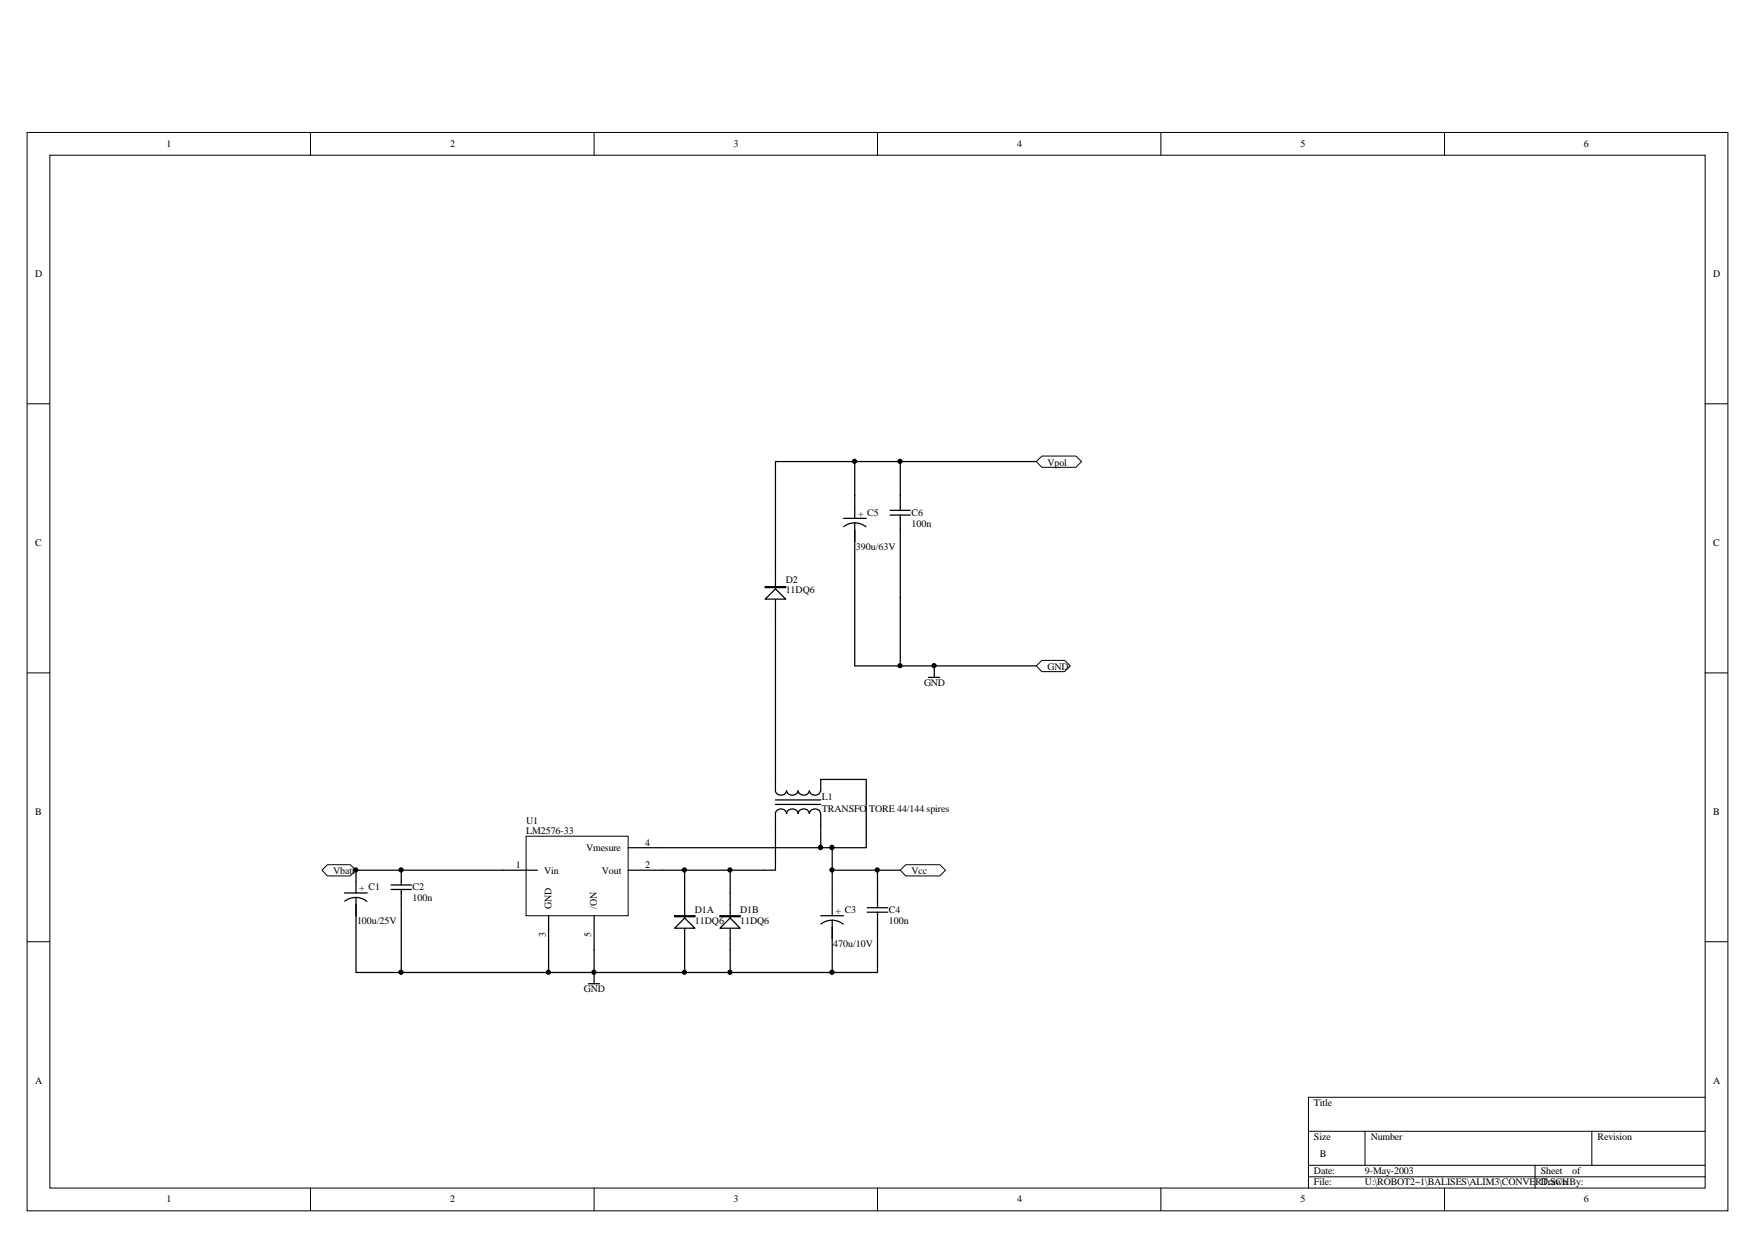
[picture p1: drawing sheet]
<svg xmlns="http://www.w3.org/2000/svg" width="297mm" height="210mm" viewBox="0 0 297 210" stroke-linecap="round" stroke-linejoin="round" font-family="sans-serif">
<g fill="none" stroke="#000" stroke-width=".17">
<path d="M4.6 22.4h287.9v182.6h-287.9zM8.4 26.3h280.2v174.8h-280.2zM52.5 22.4v3.9M100.6 22.4v3.9M148.5 22.4v3.9M196.5 22.4v3.9M244.5 22.4v3.9M4.6 68.4h3.8M288.6 68.4h3.9M4.6 113.9h3.8M288.6 113.9h3.9M4.6 159.4h3.8"/>
<path d="M288.6 159.4h3.9M221.5 191.5h67.1M221.5 197.3h67.1M221.5 199.2h67.1M231 191.5v5.8M259.8 197.3v3.8M269.4 191.5v5.8M288.6 185.7h-67.1v15.4M52.5 201.1v3.9M100.6 201.1v3.9M148.5 201.1v3.9M196.5 201.1v3.9"/>
<path d="M244.5 201.1v3.9"/>
</g>
<path d="M131.2 95.4v9.7M142.8 87.7h3.8M144.7 88.5l1.2 .2 .7 .5M144.7 88.5l-1.2 .2-.7 .4M144.7 88.5v24.2M150.6 87.2h3.5M150.6 86.4h3.5M152.4 86.4v-8.3h-7.7v9.6M152.4 87.2v14M152.4 112.7h23" fill="none" stroke="#000" stroke-width=".21"/>
<path d="M129.5 99.3h3.5v.2h-3.5z" fill-rule="evenodd" fill="#fff"/>
<path d="M129.5 99.3h3.5v.2h-3.5z" fill="none" stroke="#000" stroke-width=".21"/>
<path d="M131.2 99.7l1.8 1.7h-3.5z" fill="#fff"/>
<path d="M131.2 99.7l1.8 1.7h-3.5z" fill="none" stroke="#000" stroke-width=".21"/>
<path d="M176.3 77.2h5.8l1 .9-1 1h-5.8l-.9-1z" fill-rule="evenodd" fill="#fff"/>
<path d="M176.3 77.2h5.8l1 .9-1 1h-5.8l-.9-1z" fill="none" stroke="#000" stroke-width=".17"/>
<path d="M175.4 112.7l.9-.9h3.9l1 .9-1 1h-3.9z" fill-rule="evenodd" fill="#fff"/>
<path d="M175.4 112.7l.9-.9h3.9l1 .9-1 1h-3.9z" fill="none" stroke="#000" stroke-width=".17"/>
<path d="M54.5 147.3l.9-.9h3.9l1 .9-1 1h-3.9z" fill-rule="evenodd" fill="#fff"/>
<path d="M54.5 147.3l.9-.9h3.9l1 .9-1 1h-3.9z" fill="none" stroke="#000" stroke-width=".17"/>
<path d="M152.4 147.3l.9-.9h5.8l.9 .9-.9 1h-5.8z" fill-rule="evenodd" fill="#fff"/>
<path d="M152.4 147.3l.9-.9h5.8l.9 .9-.9 1h-5.8z" fill="none" stroke="#000" stroke-width=".17"/>
<path d="M152.4 78.1h23M157.2 114.7h1.9M158.1 112.7v2" fill="none" stroke="#000" stroke-width=".21"/>
<path d="M89 141.5h17.3v13.5h-17.3z" fill-rule="evenodd" fill="#fff"/>
<path d="M89 141.5h17.3v13.5h-17.3z" fill="none" stroke="#000" stroke-width=".17"/>
<g fill="none" stroke="#000" stroke-width=".21">
<path d="M58.3 151.2h3.9M60.3 151.9l.7 .1 1.1 .6M60.3 151.9l-.9 .1-1.1 .6M60.3 151.9v12.7h40.3v-9.6M66.2 150.6h3.5M66.2 149.8h3.5M67.9 147.3v2.5M67.9 150.6v14M90.9 147.3h-30.6v3.9M92.9 155v9.6M106.3 147.3h5.8M106.3 143.5h5.8"/>
<path d="M115.9 151.2v9.6"/>
</g>
<path d="M114.2 155h3.4v.2h-3.4z" fill-rule="evenodd" fill="#fff"/>
<path d="M114.2 155h3.4v.2h-3.4z" fill="none" stroke="#000" stroke-width=".21"/>
<path d="M115.9 155.4l1.7 1.7h-3.4z" fill="#fff"/>
<path d="M115.9 155.4l1.7 1.7h-3.4zM123.6 151.2v9.6" fill="none" stroke="#000" stroke-width=".21"/>
<path d="M121.8 155h3.5v.2h-3.5z" fill-rule="evenodd" fill="#fff"/>
<path d="M121.8 155h3.5v.2h-3.5z" fill="none" stroke="#000" stroke-width=".21"/>
<path d="M123.6 155.4l1.7 1.7h-3.5z" fill="#fff"/>
<g fill="none" stroke="#000" stroke-width=".21">
<path d="M144.7 78.1h-13.5v17.3M131.2 105.1v28.8a.96 .96 0 0 0 1 .7 .96 .96 0 0 0 .9-.7M152.4 101.2v11.5h-7.7M131.2 135.4h7.7M131.2 136.2h7.7M133.1 137.7a.95 .95 0 0 0-.9-.8 .95 .95 0 0 0-1 .8v9.6h-7.6M133.2 137.7a.98 .98 0 0 1 .9-.8 .98 .98 0 0 1 1 .8M135.1 133.9a.99 .99 0 0 1-1 .7 .99 .99 0 0 1-.9-.7M135.1 137.7a.95 .95 0 0 1 .9-.8 .95 .95 0 0 1 1 .8M137 133.9a.96 .96 0 0 1-1 .7 .96 .96 0 0 1-.9-.7M137 137.7a.95 .95 0 0 1 .9-.8 .95 .95 0 0 1 1 .8M138.9 133.9a.96 .96 0 0 1-1 .7 .96 .96 0 0 1-.9-.7"/>
<path d="M138.9 133.9v-2h7.7v11.6h-5.7M138.9 137.7v5.8M112.1 147.3h11.5v3.9M112.1 143.5h28.8v3.8M115.9 147.3v3.9M123.6 155.4l1.7 1.7h-3.5zM138.9 155h3.9M140.9 155.8l.7 .1 1.1 .5M140.9 155.8l-.9 .1-1.1 .5M140.9 147.3h7.6v6.4M140.9 155.8v8.8h-17.3M140.9 147.3v7.7"/>
<path d="M146.8 154.4h3.5M146.8 153.7h3.5M148.5 154.4v10.2h-7.6M148.5 147.3h3.9M99.6 166.5h1.9M115.9 160.8v3.8M123.6 160.8v3.8h-23v1.9"/>
</g>
<g fill="#000">
<circle cx="144.6" cy="78.1" r=".36"/>
<circle cx="152.3" cy="78.1" r=".36"/>
<circle cx="152.3" cy="112.7" r=".36"/>
<circle cx="158.1" cy="112.7" r=".36"/>
<circle cx="60.2" cy="147.3" r=".36"/>
<circle cx="67.9" cy="147.3" r=".36"/>
<circle cx="115.8" cy="147.3" r=".36"/>
<circle cx="123.5" cy="147.3" r=".36"/>
<circle cx="138.9" cy="143.5" r=".37"/>
<circle cx="140.8" cy="143.5" r=".37"/>
<circle cx="140.8" cy="147.3" r=".36"/>
<circle cx="148.5" cy="147.3" r=".36"/>
<circle cx="67.9" cy="164.6" r=".36"/>
<circle cx="92.8" cy="164.6" r=".36"/>
<circle cx="100.5" cy="164.6" r=".36"/>
<circle cx="115.8" cy="164.6" r=".36"/>
<circle cx="123.5" cy="164.6" r=".36"/>
<circle cx="140.8" cy="164.6" r=".36"/>
</g>
<g fill="none" stroke="#000" stroke-width=".17">
<circle cx="144.6" cy="78.1" r=".36"/>
<circle cx="152.3" cy="78.1" r=".36"/>
<circle cx="152.3" cy="112.7" r=".36"/>
<circle cx="158.1" cy="112.7" r=".36"/>
<circle cx="60.2" cy="147.3" r=".36"/>
<circle cx="67.9" cy="147.3" r=".36"/>
<circle cx="115.8" cy="147.3" r=".36"/>
<circle cx="123.5" cy="147.3" r=".36"/>
<circle cx="138.9" cy="143.5" r=".37"/>
<circle cx="140.8" cy="143.5" r=".37"/>
<circle cx="140.8" cy="147.3" r=".36"/>
<circle cx="148.5" cy="147.3" r=".36"/>
<circle cx="67.9" cy="164.6" r=".36"/>
<circle cx="92.8" cy="164.6" r=".36"/>
<circle cx="100.5" cy="164.6" r=".36"/>
<circle cx="115.8" cy="164.6" r=".36"/>
<circle cx="123.5" cy="164.6" r=".36"/>
<circle cx="140.8" cy="164.6" r=".36"/>
</g>
<g font-size="1.7">
<text x="28.2" y="24.8">1</text>
<text x="76.2" y="24.8">2</text>
<text x="124.1" y="24.8">3</text>
<text x="172.1" y="24.8">4</text>
<text x="220.1" y="24.8">5</text>
<text x="268.1" y="24.8">6</text>
<text x="5.9" y="46.9">D</text>
<text x="290" y="46.9">D</text>
<text x="177.3" y="78.8">Vpol</text>
<text x="145.3" y="87.4">+ C5</text>
<text x="154.3" y="87.3">C6</text>
<text x="154.3" y="89.2">100n</text>
<text x="5.9" y="92.4">C</text>
<text x="144.9" y="93">390u/63V</text>
<text x="290" y="92.4">C</text>
<text x="133" y="98.6">D2</text>
<text x="133" y="100.4">11DQ6</text>
<text x="177.3" y="113.4">GND</text>
<text x="156.4" y="116.1">GND</text>
<text x="5.9" y="138">B</text>
<text x="139.1" y="135.5">L1</text>
<text x="139.1" y="137.4">TRANSFO TORE 44/144 spires</text>
<text x="290" y="138">B</text>
<text x="89" y="139.5">U1</text>
<text x="89" y="141.3">LM2576-33</text>
<text x="109.2" y="143.2">4</text>
<text x="56.4" y="148">Vbatt</text>
<text x="87.3" y="147">1</text>
<text x="92.1" y="148">Vin</text>
<text x="99.2" y="144.1">Vmesure</text>
<text x="101.9" y="148">Vout</text>
<text x="109.2" y="147">2</text>
<text x="154.3" y="148">Vcc</text>
<text x="60.8" y="150.9">+ C1</text>
<text x="69.8" y="150.7">C2</text>
<text x="69.8" y="152.6">100n</text>
<text x="93.4" y="153.9" transform="rotate(-90 93.4 153.9)">GND</text>
<text x="101" y="153.9" transform="rotate(-90 101 153.9)">/ON</text>
<text x="117.6" y="154.5">D1A</text>
<text x="125.3" y="154.5">D1B</text>
<text x="141.4" y="154.7">+ C3</text>
<text x="150.4" y="154.5">C4</text>
<text x="60.4" y="156.4">100u/25V</text>
<text x="92.4" y="158.7" transform="rotate(-90 92.4 158.7)">3</text>
<text x="100" y="158.7" transform="rotate(-90 100 158.7)">5</text>
<text x="117.6" y="156.4">11DQ6</text>
<text x="125.3" y="156.4">11DQ6</text>
<text x="141" y="160.3">470u/10V</text>
<text x="150.4" y="156.4">100n</text>
<text x="98.8" y="168">GND</text>
<text x="5.9" y="183.5">A</text>
<text x="290" y="183.5">A</text>
<text x="222.4" y="187.2">Title</text>
<text x="222.4" y="192.9">Size</text>
<text x="223.4" y="195.8">B</text>
<text x="232" y="192.9">Number</text>
<text x="270.4" y="192.9">Revision</text>
<text x="28.2" y="203.5">1</text>
<text x="76.2" y="203.5">2</text>
<text x="124.1" y="203.5">3</text>
<text x="172.1" y="203.5">4</text>
<text x="220.1" y="203.5">5</text>
<text x="222.4" y="198.7">Date:</text>
<text x="222.4" y="200.6">File:</text>
<text x="231" y="198.7">9-May-2003</text>
<text x="231" y="200.6">U:\ROBOT2~1\BALISES\ALIM3\CONVERT.SCH</text>
<text x="260.8" y="198.7">Sheet</text>
<text x="260.8" y="200.6">Drawn By:</text>
<text x="266.1" y="198.7">of</text>
<text x="268.1" y="203.5">6</text>
</g>
</svg>
